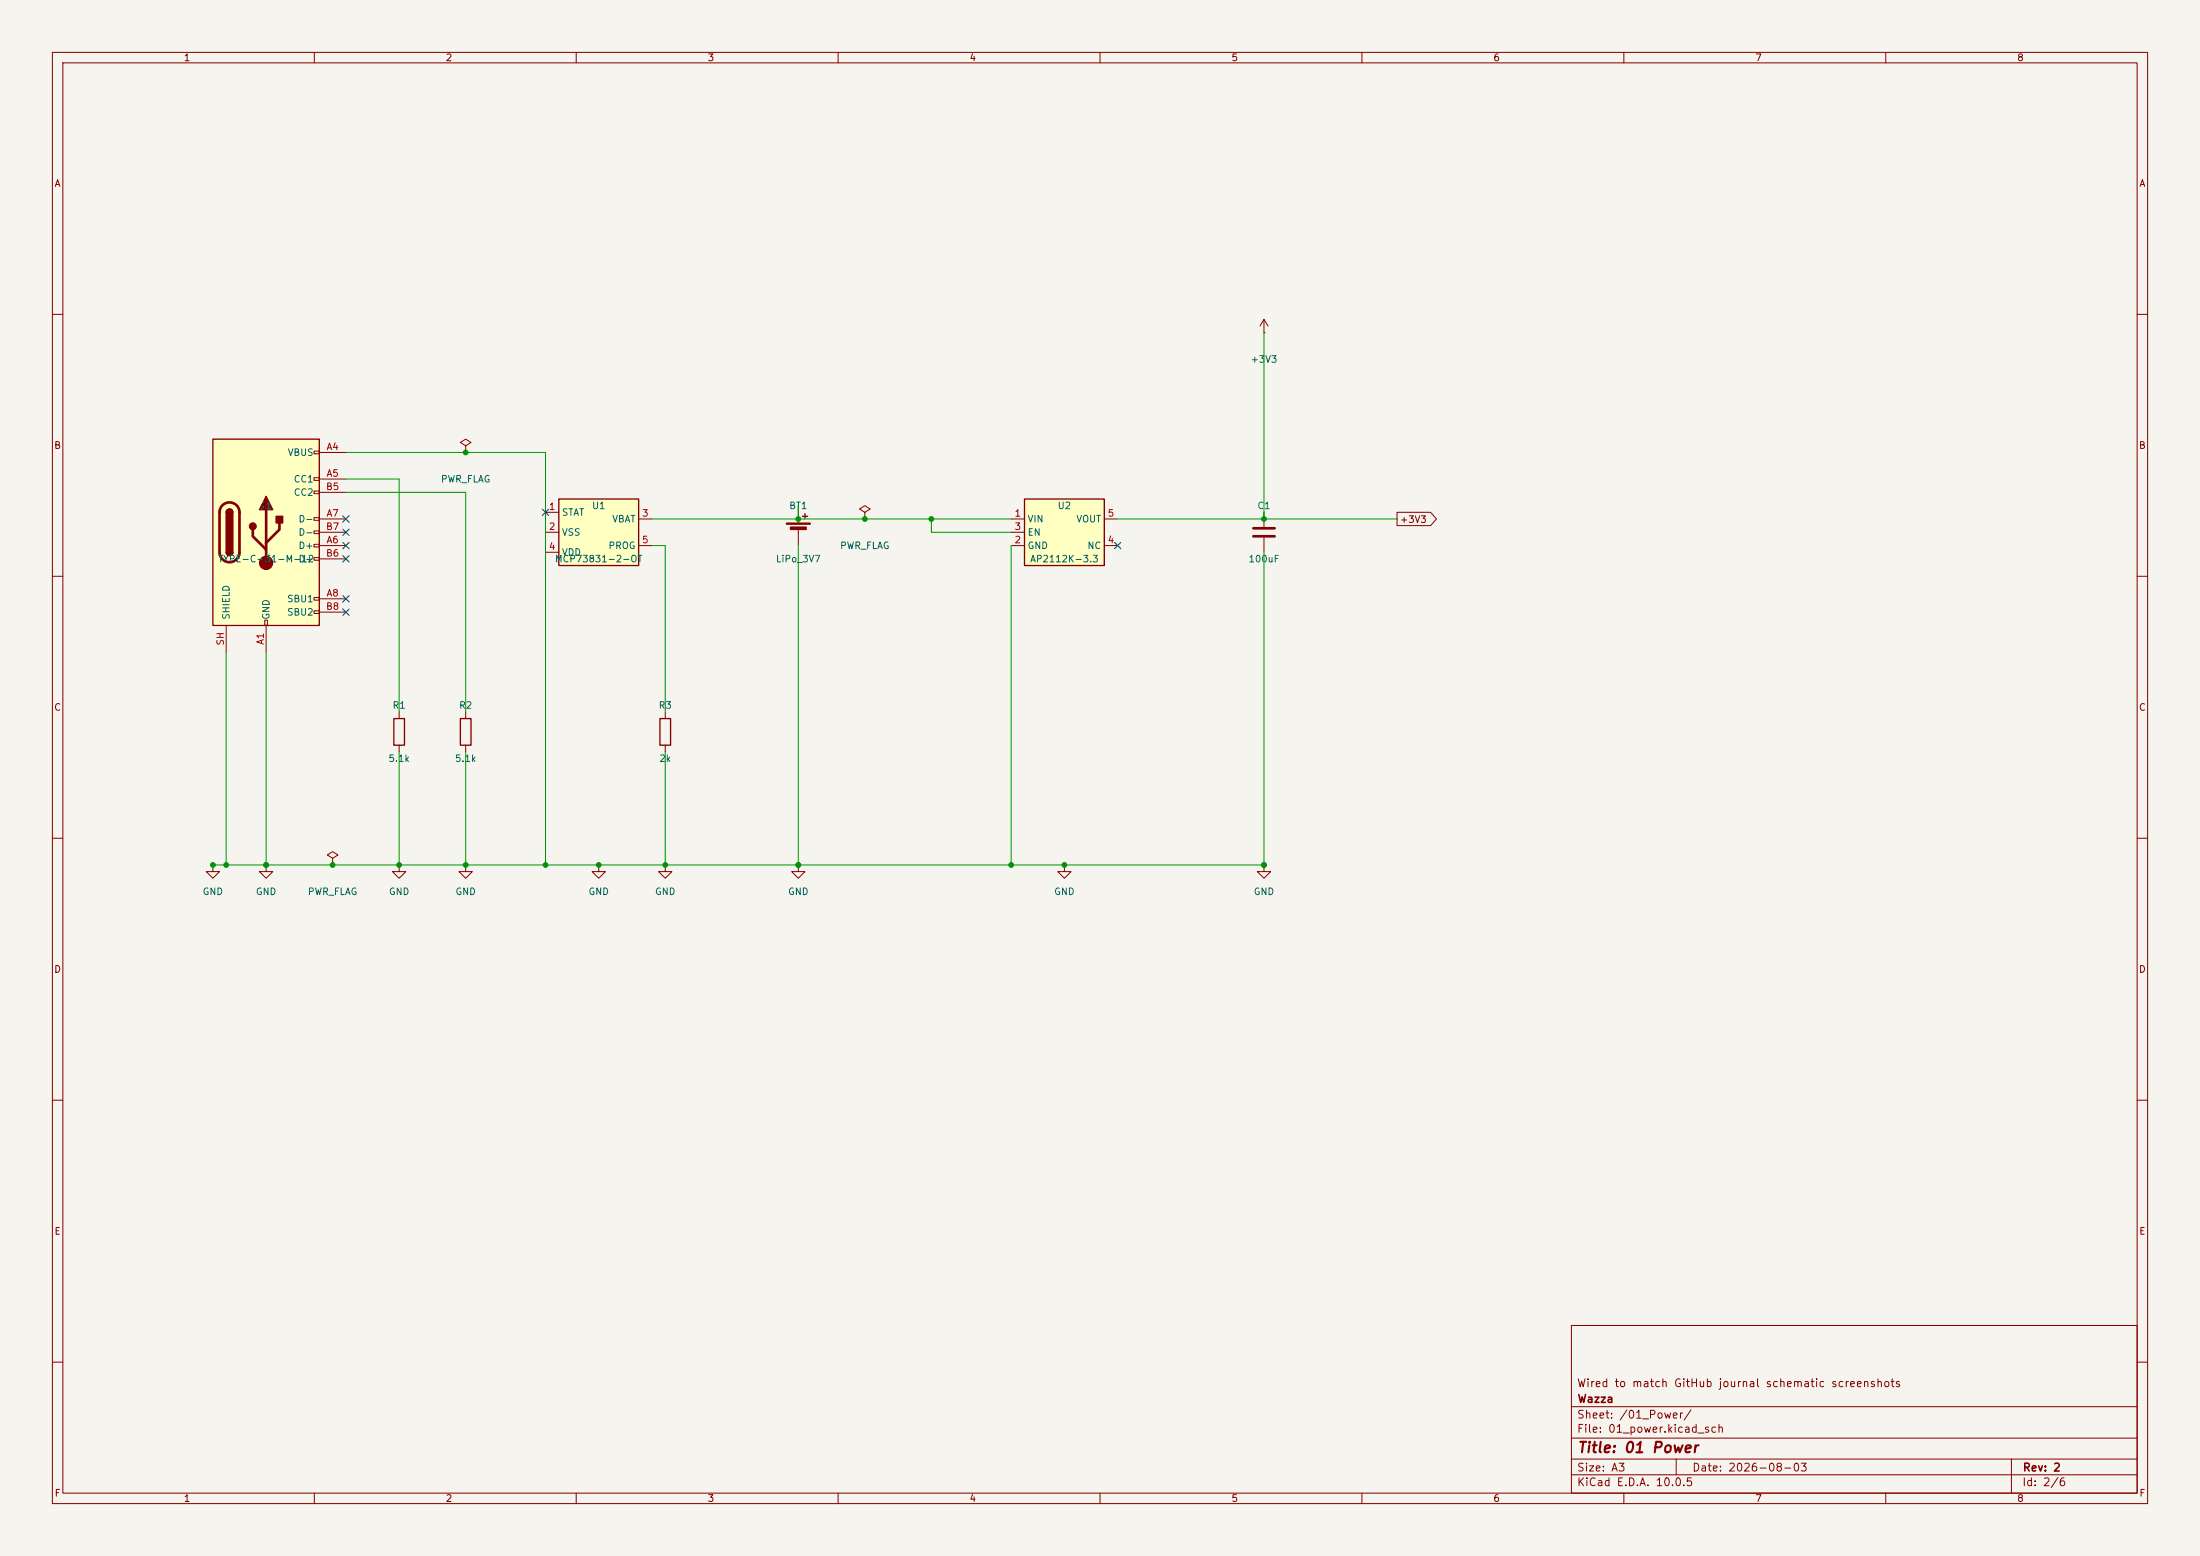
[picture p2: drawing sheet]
(kicad_sch
 (version 20260306)
 (generator "eeschema")
 (generator_version "10.0")
 (paper "A3")
 (title_block
  (title "01 Power")
  (date "2026-08-03")
  (rev "2")
  (company "Wazza")
  (comment 1 "Wired to match GitHub journal schematic screenshots"))
(lib_symbols
(symbol "Connector:USB_C_Receptacle_USB2.0_16P"
  (pin_names
   (offset 1.016))
  (exclude_from_sim no)
  (in_bom yes)
  (on_board yes)
  (in_pos_files yes)
  (duplicate_pin_numbers_are_jumpers no)
  (property "Reference" "J" (at 0 22.225 0) (show_name no) (do_not_autoplace no) (effects (font (size 1.27 1.27))))
  (property "Value" "USB_C_Receptacle_USB2.0_16P" (at 0 19.685 0) (show_name no) (do_not_autoplace no) (effects (font (size 1.27 1.27))))
  (property "Footprint" "" (at 3.81 0 0) (show_name no) (do_not_autoplace no) (hide yes) (effects (font (size 1.27 1.27))))
  (property "Datasheet" "https://www.usb.org/sites/default/files/documents/usb_type-c.zip" (at 3.81 0 0) (show_name no) (do_not_autoplace no) (hide yes) (effects (font (size 1.27 1.27))))
  (property "Description" "USB 2.0-only 16P Type-C Receptacle connector" (at 0 0 0) (show_name no) (do_not_autoplace no) (hide yes) (effects (font (size 1.27 1.27))))
  (symbol "USB_C_Receptacle_USB2.0_16P_0_0"
   (rectangle (start -0.254 -17.78) (end 0.254 -16.764) (stroke (width 0) (type default)) (fill (type none)))
   (rectangle (start 10.16 15.494) (end 9.144 14.986) (stroke (width 0) (type default)) (fill (type none)))
   (rectangle (start 10.16 10.414) (end 9.144 9.906) (stroke (width 0) (type default)) (fill (type none)))
   (rectangle (start 10.16 7.874) (end 9.144 7.366) (stroke (width 0) (type default)) (fill (type none)))
   (rectangle (start 10.16 2.794) (end 9.144 2.286) (stroke (width 0) (type default)) (fill (type none)))
   (rectangle (start 10.16 0.254) (end 9.144 -0.254) (stroke (width 0) (type default)) (fill (type none)))
   (rectangle (start 10.16 -2.286) (end 9.144 -2.794) (stroke (width 0) (type default)) (fill (type none)))
   (rectangle (start 10.16 -4.826) (end 9.144 -5.334) (stroke (width 0) (type default)) (fill (type none)))
   (rectangle (start 10.16 -12.446) (end 9.144 -12.954) (stroke (width 0) (type default)) (fill (type none)))
   (rectangle (start 10.16 -14.986) (end 9.144 -15.494) (stroke (width 0) (type default)) (fill (type none))))
  (symbol "USB_C_Receptacle_USB2.0_16P_0_1"
   (rectangle (start -10.16 17.78) (end 10.16 -17.78) (stroke (width 0.254) (type default)) (fill (type background)))
   (polyline (pts (xy -8.89 -3.81) (xy -8.89 3.81)) (stroke (width 0.508) (type default)) (fill (type none)))
   (rectangle (start -7.62 -3.81) (end -6.35 3.81) (stroke (width 0.254) (type default)) (fill (type outline)))
   (arc (start -7.62 3.81) (mid -6.985 4.4423) (end -6.35 3.81) (stroke (width 0.254) (type default)) (fill (type none)))
   (arc (start -7.62 3.81) (mid -6.985 4.4423) (end -6.35 3.81) (stroke (width 0.254) (type default)) (fill (type outline)))
   (arc (start -8.89 3.81) (mid -6.985 5.7067) (end -5.08 3.81) (stroke (width 0.508) (type default)) (fill (type none)))
   (arc (start -5.08 -3.81) (mid -6.985 -5.7067) (end -8.89 -3.81) (stroke (width 0.508) (type default)) (fill (type none)))
   (arc (start -6.35 -3.81) (mid -6.985 -4.4423) (end -7.62 -3.81) (stroke (width 0.254) (type default)) (fill (type none)))
   (arc (start -6.35 -3.81) (mid -6.985 -4.4423) (end -7.62 -3.81) (stroke (width 0.254) (type default)) (fill (type outline)))
   (polyline (pts (xy -5.08 3.81) (xy -5.08 -3.81)) (stroke (width 0.508) (type default)) (fill (type none)))
   (circle (center -2.54 1.143) (radius 0.635) (stroke (width 0.254) (type default)) (fill (type outline)))
   (polyline (pts (xy -1.27 4.318) (xy 0 6.858) (xy 1.27 4.318) (xy -1.27 4.318)) (stroke (width 0.254) (type default)) (fill (type outline)))
   (polyline (pts (xy 0 -2.032) (xy 2.54 0.508) (xy 2.54 1.778)) (stroke (width 0.508) (type default)) (fill (type none)))
   (polyline (pts (xy 0 -3.302) (xy -2.54 -0.762) (xy -2.54 0.508)) (stroke (width 0.508) (type default)) (fill (type none)))
   (polyline (pts (xy 0 -5.842) (xy 0 4.318)) (stroke (width 0.508) (type default)) (fill (type none)))
   (circle (center 0 -5.842) (radius 1.27) (stroke (width 0) (type default)) (fill (type outline)))
   (rectangle (start 1.905 1.778) (end 3.175 3.048) (stroke (width 0.254) (type default)) (fill (type outline))))
  (symbol "USB_C_Receptacle_USB2.0_16P_1_1"
   (pin passive line (at 0 -22.86 90) (length 5.08) (name "GND" (effects (font (size 1.27 1.27)))) (number "A1" (effects (font (size 1.27 1.27)))))
   (pin passive line (at 15.24 15.24 180) (length 5.08) (name "VBUS" (effects (font (size 1.27 1.27)))) (number "A4" (effects (font (size 1.27 1.27)))))
   (pin bidirectional line (at 15.24 10.16 180) (length 5.08) (name "CC1" (effects (font (size 1.27 1.27)))) (number "A5" (effects (font (size 1.27 1.27)))))
   (pin bidirectional line (at 15.24 -2.54 180) (length 5.08) (name "D+" (effects (font (size 1.27 1.27)))) (number "A6" (effects (font (size 1.27 1.27)))))
   (pin bidirectional line (at 15.24 2.54 180) (length 5.08) (name "D-" (effects (font (size 1.27 1.27)))) (number "A7" (effects (font (size 1.27 1.27)))))
   (pin bidirectional line (at 15.24 -12.7 180) (length 5.08) (name "SBU1" (effects (font (size 1.27 1.27)))) (number "A8" (effects (font (size 1.27 1.27)))))
   (pin passive line (at 15.24 15.24 180) (length 5.08) (hide yes) (name "VBUS" (effects (font (size 1.27 1.27)))) (number "A9" (effects (font (size 1.27 1.27)))))
   (pin passive line (at 0 -22.86 90) (length 5.08) (hide yes) (name "GND" (effects (font (size 1.27 1.27)))) (number "A12" (effects (font (size 1.27 1.27)))))
   (pin passive line (at 0 -22.86 90) (length 5.08) (hide yes) (name "GND" (effects (font (size 1.27 1.27)))) (number "B1" (effects (font (size 1.27 1.27)))))
   (pin passive line (at 15.24 15.24 180) (length 5.08) (hide yes) (name "VBUS" (effects (font (size 1.27 1.27)))) (number "B4" (effects (font (size 1.27 1.27)))))
   (pin bidirectional line (at 15.24 7.62 180) (length 5.08) (name "CC2" (effects (font (size 1.27 1.27)))) (number "B5" (effects (font (size 1.27 1.27)))))
   (pin bidirectional line (at 15.24 -5.08 180) (length 5.08) (name "D+" (effects (font (size 1.27 1.27)))) (number "B6" (effects (font (size 1.27 1.27)))))
   (pin bidirectional line (at 15.24 0 180) (length 5.08) (name "D-" (effects (font (size 1.27 1.27)))) (number "B7" (effects (font (size 1.27 1.27)))))
   (pin bidirectional line (at 15.24 -15.24 180) (length 5.08) (name "SBU2" (effects (font (size 1.27 1.27)))) (number "B8" (effects (font (size 1.27 1.27)))))
   (pin passive line (at 15.24 15.24 180) (length 5.08) (hide yes) (name "VBUS" (effects (font (size 1.27 1.27)))) (number "B9" (effects (font (size 1.27 1.27)))))
   (pin passive line (at 0 -22.86 90) (length 5.08) (hide yes) (name "GND" (effects (font (size 1.27 1.27)))) (number "B12" (effects (font (size 1.27 1.27)))))
   (pin passive line (at -7.62 -22.86 90) (length 5.08) (name "SHIELD" (effects (font (size 1.27 1.27)))) (number "SH" (effects (font (size 1.27 1.27))))))
  (embedded_fonts no))
(symbol "Device:Battery_Cell"
  (pin_numbers (hide yes))
  (pin_names
   (offset 0) (hide yes))
  (exclude_from_sim no)
  (in_bom yes)
  (on_board yes)
  (in_pos_files yes)
  (duplicate_pin_numbers_are_jumpers no)
  (property "Reference" "BT" (at 2.54 2.54 0) (show_name no) (do_not_autoplace no) (effects (font (size 1.27 1.27)) (justify left)))
  (property "Value" "Battery_Cell" (at 2.54 0 0) (show_name no) (do_not_autoplace no) (effects (font (size 1.27 1.27)) (justify left)))
  (property "Footprint" "" (at 0 1.524 90) (show_name no) (do_not_autoplace no) (hide yes) (effects (font (size 1.27 1.27))))
  (property "Datasheet" "" (at 0 1.524 90) (show_name no) (do_not_autoplace no) (hide yes) (effects (font (size 1.27 1.27))))
  (property "Description" "Single-cell battery" (at 0 0 0) (show_name no) (do_not_autoplace no) (hide yes) (effects (font (size 1.27 1.27))))
  (property "Sim.Device" "V" (at 0 0 0) (show_name no) (do_not_autoplace no) (hide yes) (effects (font (size 1.27 1.27))))
  (property "Sim.Type" "DC" (at 0 0 0) (show_name no) (do_not_autoplace no) (hide yes) (effects (font (size 1.27 1.27))))
  (property "Sim.Pins" "1=+ 2=-" (at 0 0 0) (show_name no) (do_not_autoplace no) (hide yes) (effects (font (size 1.27 1.27))))
  (symbol "Battery_Cell_0_1"
   (rectangle (start -2.286 1.778) (end 2.286 1.524) (stroke (width 0) (type default)) (fill (type outline)))
   (rectangle (start -1.524 1.016) (end 1.524 0.508) (stroke (width 0) (type default)) (fill (type outline)))
   (polyline (pts (xy 0 1.778) (xy 0 2.54)) (stroke (width 0) (type default)) (fill (type none)))
   (polyline (pts (xy 0 0.762) (xy 0 0)) (stroke (width 0) (type default)) (fill (type none)))
   (polyline (pts (xy 0.762 3.048) (xy 1.778 3.048)) (stroke (width 0.254) (type default)) (fill (type none)))
   (polyline (pts (xy 1.27 3.556) (xy 1.27 2.54)) (stroke (width 0.254) (type default)) (fill (type none))))
  (symbol "Battery_Cell_1_1"
   (pin passive line (at 0 5.08 270) (length 2.54) (name "+" (effects (font (size 1.27 1.27)))) (number "1" (effects (font (size 1.27 1.27)))))
   (pin passive line (at 0 -2.54 90) (length 2.54) (name "-" (effects (font (size 1.27 1.27)))) (number "2" (effects (font (size 1.27 1.27))))))
  (embedded_fonts no))
(symbol "Device:C"
  (pin_numbers (hide yes))
  (pin_names
   (offset 0.254))
  (exclude_from_sim no)
  (in_bom yes)
  (on_board yes)
  (in_pos_files yes)
  (duplicate_pin_numbers_are_jumpers no)
  (property "Reference" "C" (at 0.635 2.54 0) (show_name no) (do_not_autoplace no) (effects (font (size 1.27 1.27)) (justify left)))
  (property "Value" "C" (at 0.635 -2.54 0) (show_name no) (do_not_autoplace no) (effects (font (size 1.27 1.27)) (justify left)))
  (property "Footprint" "" (at 0.9652 -3.81 0) (show_name no) (do_not_autoplace no) (hide yes) (effects (font (size 1.27 1.27))))
  (property "Datasheet" "" (at 0 0 0) (show_name no) (do_not_autoplace no) (hide yes) (effects (font (size 1.27 1.27))))
  (property "Description" "Unpolarized capacitor" (at 0 0 0) (show_name no) (do_not_autoplace no) (hide yes) (effects (font (size 1.27 1.27))))
  (symbol "C_0_1"
   (polyline (pts (xy -2.032 0.762) (xy 2.032 0.762)) (stroke (width 0.508) (type default)) (fill (type none)))
   (polyline (pts (xy -2.032 -0.762) (xy 2.032 -0.762)) (stroke (width 0.508) (type default)) (fill (type none))))
  (symbol "C_1_1"
   (pin passive line (at 0 3.81 270) (length 2.794) (name "" (effects (font (size 1.27 1.27)))) (number "1" (effects (font (size 1.27 1.27)))))
   (pin passive line (at 0 -3.81 90) (length 2.794) (name "" (effects (font (size 1.27 1.27)))) (number "2" (effects (font (size 1.27 1.27))))))
  (embedded_fonts no))
(symbol "Device:R"
  (pin_numbers (hide yes))
  (pin_names
   (offset 0))
  (exclude_from_sim no)
  (in_bom yes)
  (on_board yes)
  (in_pos_files yes)
  (duplicate_pin_numbers_are_jumpers no)
  (property "Reference" "R" (at 2.032 0 90) (show_name no) (do_not_autoplace no) (effects (font (size 1.27 1.27))))
  (property "Value" "R" (at 0 0 90) (show_name no) (do_not_autoplace no) (effects (font (size 1.27 1.27))))
  (property "Footprint" "" (at -1.778 0 90) (show_name no) (do_not_autoplace no) (hide yes) (effects (font (size 1.27 1.27))))
  (property "Datasheet" "" (at 0 0 0) (show_name no) (do_not_autoplace no) (hide yes) (effects (font (size 1.27 1.27))))
  (property "Description" "Resistor" (at 0 0 0) (show_name no) (do_not_autoplace no) (hide yes) (effects (font (size 1.27 1.27))))
  (symbol "R_0_1"
   (rectangle (start -1.016 -2.54) (end 1.016 2.54) (stroke (width 0.254) (type default)) (fill (type none))))
  (symbol "R_1_1"
   (pin passive line (at 0 3.81 270) (length 1.27) (name "" (effects (font (size 1.27 1.27)))) (number "1" (effects (font (size 1.27 1.27)))))
   (pin passive line (at 0 -3.81 90) (length 1.27) (name "" (effects (font (size 1.27 1.27)))) (number "2" (effects (font (size 1.27 1.27))))))
  (embedded_fonts no))
(symbol "Wazza:AP2112K-3.3"
  (exclude_from_sim no)
  (in_bom yes)
  (on_board yes)
  (in_pos_files yes)
  (duplicate_pin_numbers_are_jumpers no)
  (property "Reference" "U" (at 0 8.89 0) (show_name no) (do_not_autoplace no) (effects (font (size 1.27 1.27))))
  (property "Value" "AP2112K-3.3" (at 0 -8.89 0) (show_name no) (do_not_autoplace no) (effects (font (size 1.27 1.27))))
  (property "Footprint" "Package_TO_SOT_SMD:SOT-23-5" (at 0 0 0) (show_name no) (do_not_autoplace no) (hide yes) (effects (font (size 1.27 1.27))))
  (property "Datasheet" "" (at 0 0 0) (show_name no) (do_not_autoplace no) (hide yes) (effects (font (size 1.27 1.27))))
  (property "Description" "" (at 0 0 0) (show_name no) (do_not_autoplace no) (hide yes) (effects (font (size 1.27 1.27))))
  (symbol "AP2112K-3.3_0_1"
   (rectangle (start -7.62 6.35) (end 7.62 -6.35) (stroke (width 0.254) (type default)) (fill (type background))))
  (symbol "AP2112K-3.3_1_1"
   (pin power_in line (at -10.16 2.54 0) (length 2.54) (name "VIN" (effects (font (size 1.27 1.27)))) (number "1" (effects (font (size 1.27 1.27)))))
   (pin power_in line (at -10.16 -2.54 0) (length 2.54) (name "GND" (effects (font (size 1.27 1.27)))) (number "2" (effects (font (size 1.27 1.27)))))
   (pin input line (at -10.16 0 0) (length 2.54) (name "EN" (effects (font (size 1.27 1.27)))) (number "3" (effects (font (size 1.27 1.27)))))
   (pin passive line (at 10.16 -2.54 180) (length 2.54) (name "NC" (effects (font (size 1.27 1.27)))) (number "4" (effects (font (size 1.27 1.27)))))
   (pin power_out line (at 10.16 2.54 180) (length 2.54) (name "VOUT" (effects (font (size 1.27 1.27)))) (number "5" (effects (font (size 1.27 1.27))))))
  (embedded_fonts no))
(symbol "Wazza:MCP73831"
  (exclude_from_sim no)
  (in_bom yes)
  (on_board yes)
  (in_pos_files yes)
  (duplicate_pin_numbers_are_jumpers no)
  (property "Reference" "U" (at 0 8.89 0) (show_name no) (do_not_autoplace no) (effects (font (size 1.27 1.27))))
  (property "Value" "MCP73831-2-OT" (at 0 -8.89 0) (show_name no) (do_not_autoplace no) (effects (font (size 1.27 1.27))))
  (property "Footprint" "Package_TO_SOT_SMD:SOT-23-5" (at 0 0 0) (show_name no) (do_not_autoplace no) (hide yes) (effects (font (size 1.27 1.27))))
  (property "Datasheet" "" (at 0 0 0) (show_name no) (do_not_autoplace no) (hide yes) (effects (font (size 1.27 1.27))))
  (property "Description" "" (at 0 0 0) (show_name no) (do_not_autoplace no) (hide yes) (effects (font (size 1.27 1.27))))
  (symbol "MCP73831_0_1"
   (rectangle (start -7.62 6.35) (end 7.62 -6.35) (stroke (width 0.254) (type default)) (fill (type background))))
  (symbol "MCP73831_1_1"
   (pin open_collector line (at -10.16 3.81 0) (length 2.54) (name "STAT" (effects (font (size 1.27 1.27)))) (number "1" (effects (font (size 1.27 1.27)))))
   (pin power_in line (at -10.16 0 0) (length 2.54) (name "VSS" (effects (font (size 1.27 1.27)))) (number "2" (effects (font (size 1.27 1.27)))))
   (pin passive line (at 10.16 2.54 180) (length 2.54) (name "VBAT" (effects (font (size 1.27 1.27)))) (number "3" (effects (font (size 1.27 1.27)))))
   (pin power_in line (at -10.16 -3.81 0) (length 2.54) (name "VDD" (effects (font (size 1.27 1.27)))) (number "4" (effects (font (size 1.27 1.27)))))
   (pin passive line (at 10.16 -2.54 180) (length 2.54) (name "PROG" (effects (font (size 1.27 1.27)))) (number "5" (effects (font (size 1.27 1.27))))))
  (embedded_fonts no))
(symbol "power:+3V3"
  (power global)
  (pin_numbers (hide yes))
  (pin_names
   (offset 0) (hide yes))
  (exclude_from_sim no)
  (in_bom yes)
  (on_board yes)
  (in_pos_files yes)
  (duplicate_pin_numbers_are_jumpers no)
  (property "Reference" "#PWR" (at 0 -3.81 0) (show_name no) (do_not_autoplace no) (hide yes) (effects (font (size 1.27 1.27))))
  (property "Value" "+3V3" (at 0 3.556 0) (show_name no) (do_not_autoplace no) (effects (font (size 1.27 1.27))))
  (property "Footprint" "" (at 0 0 0) (show_name no) (do_not_autoplace no) (hide yes) (effects (font (size 1.27 1.27))))
  (property "Datasheet" "" (at 0 0 0) (show_name no) (do_not_autoplace no) (hide yes) (effects (font (size 1.27 1.27))))
  (property "Description" "Power symbol creates a global label with name \"+3V3\"" (at 0 0 0) (show_name no) (do_not_autoplace no) (hide yes) (effects (font (size 1.27 1.27))))
  (symbol "+3V3_0_1"
   (polyline (pts (xy -0.762 1.27) (xy 0 2.54)) (stroke (width 0) (type default)) (fill (type none)))
   (polyline (pts (xy 0 2.54) (xy 0.762 1.27)) (stroke (width 0) (type default)) (fill (type none)))
   (polyline (pts (xy 0 0) (xy 0 2.54)) (stroke (width 0) (type default)) (fill (type none))))
  (symbol "+3V3_1_1"
   (pin power_in line (at 0 0 90) (length 0) (name "" (effects (font (size 1.27 1.27)))) (number "1" (effects (font (size 1.27 1.27))))))
  (embedded_fonts no))
(symbol "power:GND"
  (power global)
  (pin_numbers (hide yes))
  (pin_names
   (offset 0) (hide yes))
  (exclude_from_sim no)
  (in_bom yes)
  (on_board yes)
  (in_pos_files yes)
  (duplicate_pin_numbers_are_jumpers no)
  (property "Reference" "#PWR" (at 0 -6.35 0) (show_name no) (do_not_autoplace no) (hide yes) (effects (font (size 1.27 1.27))))
  (property "Value" "GND" (at 0 -3.81 0) (show_name no) (do_not_autoplace no) (effects (font (size 1.27 1.27))))
  (property "Footprint" "" (at 0 0 0) (show_name no) (do_not_autoplace no) (hide yes) (effects (font (size 1.27 1.27))))
  (property "Datasheet" "" (at 0 0 0) (show_name no) (do_not_autoplace no) (hide yes) (effects (font (size 1.27 1.27))))
  (property "Description" "Power symbol creates a global label with name \"GND\" , ground" (at 0 0 0) (show_name no) (do_not_autoplace no) (hide yes) (effects (font (size 1.27 1.27))))
  (symbol "GND_0_1"
   (polyline (pts (xy 0 0) (xy 0 -1.27) (xy 1.27 -1.27) (xy 0 -2.54) (xy -1.27 -1.27) (xy 0 -1.27)) (stroke (width 0) (type default)) (fill (type none))))
  (symbol "GND_1_1"
   (pin power_in line (at 0 0 270) (length 0) (name "" (effects (font (size 1.27 1.27)))) (number "1" (effects (font (size 1.27 1.27))))))
  (embedded_fonts no))
(symbol "power:PWR_FLAG"
  (power global)
  (pin_numbers (hide yes))
  (pin_names
   (offset 0) (hide yes))
  (exclude_from_sim no)
  (in_bom yes)
  (on_board yes)
  (in_pos_files yes)
  (duplicate_pin_numbers_are_jumpers no)
  (property "Reference" "#FLG" (at 0 1.905 0) (show_name no) (do_not_autoplace no) (hide yes) (effects (font (size 1.27 1.27))))
  (property "Value" "PWR_FLAG" (at 0 3.81 0) (show_name no) (do_not_autoplace no) (effects (font (size 1.27 1.27))))
  (property "Footprint" "" (at 0 0 0) (show_name no) (do_not_autoplace no) (hide yes) (effects (font (size 1.27 1.27))))
  (property "Datasheet" "" (at 0 0 0) (show_name no) (do_not_autoplace no) (hide yes) (effects (font (size 1.27 1.27))))
  (property "Description" "Special symbol for telling ERC where power comes from" (at 0 0 0) (show_name no) (do_not_autoplace no) (hide yes) (effects (font (size 1.27 1.27))))
  (symbol "PWR_FLAG_0_0"
   (pin power_out line (at 0 0 90) (length 0) (name "" (effects (font (size 1.27 1.27)))) (number "1" (effects (font (size 1.27 1.27))))))
  (symbol "PWR_FLAG_0_1"
   (polyline (pts (xy 0 0) (xy 0 1.27) (xy -1.016 1.905) (xy 0 2.54) (xy 1.016 1.905) (xy 0 1.27)) (stroke (width 0) (type default)) (fill (type none))))
  (embedded_fonts no)))
 (wire
  (pts (xy 66.04 86.36) (xy 88.9 86.36))
  (stroke (width 0) (type default)))
 (wire
  (pts (xy 88.9 86.36) (xy 104.14 86.36))
  (stroke (width 0) (type default)))
 (wire
  (pts (xy 104.14 86.36) (xy 104.14 105.41))
  (stroke (width 0) (type default)))
 (junction
  (at 88.9 86.36)
  (diameter 0)
  (color 0 0 0 0))
 (wire
  (pts (xy 66.04 91.44) (xy 76.2 91.44))
  (stroke (width 0) (type default)))
 (wire
  (pts (xy 76.2 91.44) (xy 76.2 135.89))
  (stroke (width 0) (type default)))
 (wire
  (pts (xy 66.04 93.98) (xy 88.9 93.98))
  (stroke (width 0) (type default)))
 (wire
  (pts (xy 88.9 93.98) (xy 88.9 135.89))
  (stroke (width 0) (type default)))
 (wire
  (pts (xy 76.2 143.51) (xy 76.2 165.1))
  (stroke (width 0) (type default)))
 (wire
  (pts (xy 88.9 143.51) (xy 88.9 165.1))
  (stroke (width 0) (type default)))
 (wire
  (pts (xy 124.46 104.14) (xy 127 104.14))
  (stroke (width 0) (type default)))
 (wire
  (pts (xy 127 104.14) (xy 127 135.89))
  (stroke (width 0) (type default)))
 (wire
  (pts (xy 127 143.51) (xy 127 165.1))
  (stroke (width 0) (type default)))
 (wire
  (pts (xy 124.46 99.06) (xy 152.4 99.06))
  (stroke (width 0) (type default)))
 (wire
  (pts (xy 152.4 99.06) (xy 152.4 96.52))
  (stroke (width 0) (type default)))
 (junction
  (at 152.4 99.06)
  (diameter 0)
  (color 0 0 0 0))
 (wire
  (pts (xy 152.4 99.06) (xy 165.1 99.06))
  (stroke (width 0) (type default)))
 (junction
  (at 165.1 99.06)
  (diameter 0)
  (color 0 0 0 0))
 (wire
  (pts (xy 165.1 99.06) (xy 177.8 99.06))
  (stroke (width 0) (type default)))
 (wire
  (pts (xy 177.8 99.06) (xy 193.04 99.06))
  (stroke (width 0) (type default)))
 (junction
  (at 177.8 99.06)
  (diameter 0)
  (color 0 0 0 0))
 (wire
  (pts (xy 177.8 99.06) (xy 177.8 101.6))
  (stroke (width 0) (type default)))
 (wire
  (pts (xy 177.8 101.6) (xy 193.04 101.6))
  (stroke (width 0) (type default)))
 (wire
  (pts (xy 213.36 99.06) (xy 241.3 99.06))
  (stroke (width 0) (type default)))
 (wire
  (pts (xy 241.3 99.06) (xy 241.3 97.79))
  (stroke (width 0) (type default)))
 (junction
  (at 241.3 99.06)
  (diameter 0)
  (color 0 0 0 0))
 (wire
  (pts (xy 241.3 99.06) (xy 241.3 63.5))
  (stroke (width 0) (type default)))
 (global_label "+3V3"
  (shape output)
  (at 266.7 99.06 0)
  (fields_autoplaced yes)
  (effects (font (size 1.27 1.27)) (justify left))
  (property "Intersheetrefs" "${INTERSHEET_REFS}" (at 266.7 99.06 0) (hide yes) (show_name no) (do_not_autoplace no) (effects (font (size 1.27 1.27)))))
 (wire
  (pts (xy 241.3 99.06) (xy 266.7 99.06))
  (stroke (width 0) (type default)))
 (wire
  (pts (xy 40.64 165.1) (xy 241.3 165.1))
  (stroke (width 0) (type default)))
 (junction
  (at 40.64 165.1)
  (diameter 0)
  (color 0 0 0 0))
 (junction
  (at 50.8 165.1)
  (diameter 0)
  (color 0 0 0 0))
 (junction
  (at 63.5 165.1)
  (diameter 0)
  (color 0 0 0 0))
 (junction
  (at 76.2 165.1)
  (diameter 0)
  (color 0 0 0 0))
 (junction
  (at 88.9 165.1)
  (diameter 0)
  (color 0 0 0 0))
 (junction
  (at 114.3 165.1)
  (diameter 0)
  (color 0 0 0 0))
 (junction
  (at 127 165.1)
  (diameter 0)
  (color 0 0 0 0))
 (junction
  (at 152.4 165.1)
  (diameter 0)
  (color 0 0 0 0))
 (junction
  (at 203.2 165.1)
  (diameter 0)
  (color 0 0 0 0))
 (junction
  (at 241.3 165.1)
  (diameter 0)
  (color 0 0 0 0))
 (wire
  (pts (xy 50.8 124.46) (xy 50.8 165.1))
  (stroke (width 0) (type default)))
 (junction
  (at 50.8 165.1)
  (diameter 0)
  (color 0 0 0 0))
 (wire
  (pts (xy 43.18 124.46) (xy 43.18 165.1))
  (stroke (width 0) (type default)))
 (junction
  (at 43.18 165.1)
  (diameter 0)
  (color 0 0 0 0))
 (wire
  (pts (xy 104.14 101.6) (xy 104.14 165.1))
  (stroke (width 0) (type default)))
 (junction
  (at 104.14 165.1)
  (diameter 0)
  (color 0 0 0 0))
 (wire
  (pts (xy 152.4 104.14) (xy 152.4 165.1))
  (stroke (width 0) (type default)))
 (junction
  (at 152.4 165.1)
  (diameter 0)
  (color 0 0 0 0))
 (wire
  (pts (xy 193.04 104.14) (xy 193.04 165.1))
  (stroke (width 0) (type default)))
 (junction
  (at 193.04 165.1)
  (diameter 0)
  (color 0 0 0 0))
 (wire
  (pts (xy 241.3 105.41) (xy 241.3 165.1))
  (stroke (width 0) (type default)))
 (junction
  (at 241.3 165.1)
  (diameter 0)
  (color 0 0 0 0))
 (no_connect
  (at 66.04 104.14))
 (no_connect
  (at 66.04 99.06))
 (no_connect
  (at 66.04 114.3))
 (no_connect
  (at 66.04 106.68))
 (no_connect
  (at 66.04 101.6))
 (no_connect
  (at 66.04 116.84))
 (no_connect
  (at 104.14 97.79))
 (no_connect
  (at 213.36 104.14))
 (symbol
  (lib_id "Connector:USB_C_Receptacle_USB2.0_16P")
  (at 50.8 101.6 0)
  (unit 1)
  (body_style 1)
  (exclude_from_sim no)
  (in_bom yes)
  (on_board yes)
  (in_pos_files yes)
  (dnp no)
  (property "Reference" "J1" (at 50.8 96.52 0) (show_name no) (do_not_autoplace no) (effects (font (size 1.27 1.27))))
  (property "Value" "TYPE-C-31-M-12" (at 50.8 106.68 0) (show_name no) (do_not_autoplace no) (effects (font (size 1.27 1.27))))
  (property "Footprint" "" (at 50.8 101.6 0) (hide yes) (show_name no) (do_not_autoplace no) (effects (font (size 1.27 1.27))))
  (property "Datasheet" "~" (at 50.8 101.6 0) (hide yes) (show_name no) (do_not_autoplace no) (effects (font (size 1.27 1.27))))
  (property "Description" "" (at 50.8 101.6 0) (hide yes) (show_name no) (do_not_autoplace no) (effects (font (size 1.27 1.27))))

  (pin "A1")
  (pin "A4")
  (pin "A5")
  (pin "A6")
  (pin "A7")
  (pin "A8")
  (pin "A9")
  (pin "A12")
  (pin "B1")
  (pin "B4")
  (pin "B5")
  (pin "B6")
  (pin "B7")
  (pin "B8")
  (pin "B9")
  (pin "B12")
  (pin "SH"))
 (symbol
  (lib_id "Wazza:MCP73831")
  (at 114.3 101.6 0)
  (unit 1)
  (body_style 1)
  (exclude_from_sim no)
  (in_bom yes)
  (on_board yes)
  (in_pos_files yes)
  (dnp no)
  (property "Reference" "U1" (at 114.3 96.52 0) (show_name no) (do_not_autoplace no) (effects (font (size 1.27 1.27))))
  (property "Value" "MCP73831-2-OT" (at 114.3 106.68 0) (show_name no) (do_not_autoplace no) (effects (font (size 1.27 1.27))))
  (property "Footprint" "" (at 114.3 101.6 0) (hide yes) (show_name no) (do_not_autoplace no) (effects (font (size 1.27 1.27))))
  (property "Datasheet" "~" (at 114.3 101.6 0) (hide yes) (show_name no) (do_not_autoplace no) (effects (font (size 1.27 1.27))))
  (property "Description" "" (at 114.3 101.6 0) (hide yes) (show_name no) (do_not_autoplace no) (effects (font (size 1.27 1.27))))

  (pin "1")
  (pin "2")
  (pin "3")
  (pin "4")
  (pin "5"))
 (symbol
  (lib_id "Device:Battery_Cell")
  (at 152.4 101.6 0)
  (unit 1)
  (body_style 1)
  (exclude_from_sim no)
  (in_bom yes)
  (on_board yes)
  (in_pos_files yes)
  (dnp no)
  (property "Reference" "BT1" (at 152.4 96.52 0) (show_name no) (do_not_autoplace no) (effects (font (size 1.27 1.27))))
  (property "Value" "LiPo_3V7" (at 152.4 106.68 0) (show_name no) (do_not_autoplace no) (effects (font (size 1.27 1.27))))
  (property "Footprint" "" (at 152.4 101.6 0) (hide yes) (show_name no) (do_not_autoplace no) (effects (font (size 1.27 1.27))))
  (property "Datasheet" "~" (at 152.4 101.6 0) (hide yes) (show_name no) (do_not_autoplace no) (effects (font (size 1.27 1.27))))
  (property "Description" "" (at 152.4 101.6 0) (hide yes) (show_name no) (do_not_autoplace no) (effects (font (size 1.27 1.27))))

  (pin "1")
  (pin "2"))
 (symbol
  (lib_id "Wazza:AP2112K-3.3")
  (at 203.2 101.6 0)
  (unit 1)
  (body_style 1)
  (exclude_from_sim no)
  (in_bom yes)
  (on_board yes)
  (in_pos_files yes)
  (dnp no)
  (property "Reference" "U2" (at 203.2 96.52 0) (show_name no) (do_not_autoplace no) (effects (font (size 1.27 1.27))))
  (property "Value" "AP2112K-3.3" (at 203.2 106.68 0) (show_name no) (do_not_autoplace no) (effects (font (size 1.27 1.27))))
  (property "Footprint" "" (at 203.2 101.6 0) (hide yes) (show_name no) (do_not_autoplace no) (effects (font (size 1.27 1.27))))
  (property "Datasheet" "~" (at 203.2 101.6 0) (hide yes) (show_name no) (do_not_autoplace no) (effects (font (size 1.27 1.27))))
  (property "Description" "" (at 203.2 101.6 0) (hide yes) (show_name no) (do_not_autoplace no) (effects (font (size 1.27 1.27))))

  (pin "1")
  (pin "2")
  (pin "3")
  (pin "4")
  (pin "5"))
 (symbol
  (lib_id "Device:R")
  (at 76.2 139.7 0)
  (unit 1)
  (body_style 1)
  (exclude_from_sim no)
  (in_bom yes)
  (on_board yes)
  (in_pos_files yes)
  (dnp no)
  (property "Reference" "R1" (at 76.2 134.62 0) (show_name no) (do_not_autoplace no) (effects (font (size 1.27 1.27))))
  (property "Value" "5.1k" (at 76.2 144.78 0) (show_name no) (do_not_autoplace no) (effects (font (size 1.27 1.27))))
  (property "Footprint" "" (at 76.2 139.7 0) (hide yes) (show_name no) (do_not_autoplace no) (effects (font (size 1.27 1.27))))
  (property "Datasheet" "~" (at 76.2 139.7 0) (hide yes) (show_name no) (do_not_autoplace no) (effects (font (size 1.27 1.27))))
  (property "Description" "" (at 76.2 139.7 0) (hide yes) (show_name no) (do_not_autoplace no) (effects (font (size 1.27 1.27))))

  (pin "1")
  (pin "2"))
 (symbol
  (lib_id "Device:R")
  (at 88.9 139.7 0)
  (unit 1)
  (body_style 1)
  (exclude_from_sim no)
  (in_bom yes)
  (on_board yes)
  (in_pos_files yes)
  (dnp no)
  (property "Reference" "R2" (at 88.9 134.62 0) (show_name no) (do_not_autoplace no) (effects (font (size 1.27 1.27))))
  (property "Value" "5.1k" (at 88.9 144.78 0) (show_name no) (do_not_autoplace no) (effects (font (size 1.27 1.27))))
  (property "Footprint" "" (at 88.9 139.7 0) (hide yes) (show_name no) (do_not_autoplace no) (effects (font (size 1.27 1.27))))
  (property "Datasheet" "~" (at 88.9 139.7 0) (hide yes) (show_name no) (do_not_autoplace no) (effects (font (size 1.27 1.27))))
  (property "Description" "" (at 88.9 139.7 0) (hide yes) (show_name no) (do_not_autoplace no) (effects (font (size 1.27 1.27))))

  (pin "1")
  (pin "2"))
 (symbol
  (lib_id "Device:R")
  (at 127 139.7 0)
  (unit 1)
  (body_style 1)
  (exclude_from_sim no)
  (in_bom yes)
  (on_board yes)
  (in_pos_files yes)
  (dnp no)
  (property "Reference" "R3" (at 127 134.62 0) (show_name no) (do_not_autoplace no) (effects (font (size 1.27 1.27))))
  (property "Value" "2k" (at 127 144.78 0) (show_name no) (do_not_autoplace no) (effects (font (size 1.27 1.27))))
  (property "Footprint" "" (at 127 139.7 0) (hide yes) (show_name no) (do_not_autoplace no) (effects (font (size 1.27 1.27))))
  (property "Datasheet" "~" (at 127 139.7 0) (hide yes) (show_name no) (do_not_autoplace no) (effects (font (size 1.27 1.27))))
  (property "Description" "" (at 127 139.7 0) (hide yes) (show_name no) (do_not_autoplace no) (effects (font (size 1.27 1.27))))

  (pin "1")
  (pin "2"))
 (symbol
  (lib_id "Device:C")
  (at 241.3 101.6 0)
  (unit 1)
  (body_style 1)
  (exclude_from_sim no)
  (in_bom yes)
  (on_board yes)
  (in_pos_files yes)
  (dnp no)
  (property "Reference" "C1" (at 241.3 96.52 0) (show_name no) (do_not_autoplace no) (effects (font (size 1.27 1.27))))
  (property "Value" "100uF" (at 241.3 106.68 0) (show_name no) (do_not_autoplace no) (effects (font (size 1.27 1.27))))
  (property "Footprint" "" (at 241.3 101.6 0) (hide yes) (show_name no) (do_not_autoplace no) (effects (font (size 1.27 1.27))))
  (property "Datasheet" "~" (at 241.3 101.6 0) (hide yes) (show_name no) (do_not_autoplace no) (effects (font (size 1.27 1.27))))
  (property "Description" "" (at 241.3 101.6 0) (hide yes) (show_name no) (do_not_autoplace no) (effects (font (size 1.27 1.27))))

  (pin "1")
  (pin "2"))
 (symbol
  (lib_id "power:GND")
  (at 40.64 165.1 0)
  (unit 1)
  (body_style 1)
  (exclude_from_sim no)
  (in_bom no)
  (on_board no)
  (in_pos_files no)
  (dnp no)
  (property "Reference" "#PWR01" (at 40.64 160.02 0) (hide yes) (show_name no) (do_not_autoplace no) (effects (font (size 1.27 1.27))))
  (property "Value" "GND" (at 40.64 170.18 0) (show_name no) (do_not_autoplace no) (effects (font (size 1.27 1.27))))
  (property "Footprint" "" (at 40.64 165.1 0) (hide yes) (show_name no) (do_not_autoplace no) (effects (font (size 1.27 1.27))))
  (property "Datasheet" "~" (at 40.64 165.1 0) (hide yes) (show_name no) (do_not_autoplace no) (effects (font (size 1.27 1.27))))
  (property "Description" "" (at 40.64 165.1 0) (hide yes) (show_name no) (do_not_autoplace no) (effects (font (size 1.27 1.27))))

  (pin "1"))
 (symbol
  (lib_id "power:GND")
  (at 50.8 165.1 0)
  (unit 1)
  (body_style 1)
  (exclude_from_sim no)
  (in_bom no)
  (on_board no)
  (in_pos_files no)
  (dnp no)
  (property "Reference" "#PWR02" (at 50.8 160.02 0) (hide yes) (show_name no) (do_not_autoplace no) (effects (font (size 1.27 1.27))))
  (property "Value" "GND" (at 50.8 170.18 0) (show_name no) (do_not_autoplace no) (effects (font (size 1.27 1.27))))
  (property "Footprint" "" (at 50.8 165.1 0) (hide yes) (show_name no) (do_not_autoplace no) (effects (font (size 1.27 1.27))))
  (property "Datasheet" "~" (at 50.8 165.1 0) (hide yes) (show_name no) (do_not_autoplace no) (effects (font (size 1.27 1.27))))
  (property "Description" "" (at 50.8 165.1 0) (hide yes) (show_name no) (do_not_autoplace no) (effects (font (size 1.27 1.27))))

  (pin "1"))
 (symbol
  (lib_id "power:GND")
  (at 76.2 165.1 0)
  (unit 1)
  (body_style 1)
  (exclude_from_sim no)
  (in_bom no)
  (on_board no)
  (in_pos_files no)
  (dnp no)
  (property "Reference" "#PWR03" (at 76.2 160.02 0) (hide yes) (show_name no) (do_not_autoplace no) (effects (font (size 1.27 1.27))))
  (property "Value" "GND" (at 76.2 170.18 0) (show_name no) (do_not_autoplace no) (effects (font (size 1.27 1.27))))
  (property "Footprint" "" (at 76.2 165.1 0) (hide yes) (show_name no) (do_not_autoplace no) (effects (font (size 1.27 1.27))))
  (property "Datasheet" "~" (at 76.2 165.1 0) (hide yes) (show_name no) (do_not_autoplace no) (effects (font (size 1.27 1.27))))
  (property "Description" "" (at 76.2 165.1 0) (hide yes) (show_name no) (do_not_autoplace no) (effects (font (size 1.27 1.27))))

  (pin "1"))
 (symbol
  (lib_id "power:GND")
  (at 88.9 165.1 0)
  (unit 1)
  (body_style 1)
  (exclude_from_sim no)
  (in_bom no)
  (on_board no)
  (in_pos_files no)
  (dnp no)
  (property "Reference" "#PWR04" (at 88.9 160.02 0) (hide yes) (show_name no) (do_not_autoplace no) (effects (font (size 1.27 1.27))))
  (property "Value" "GND" (at 88.9 170.18 0) (show_name no) (do_not_autoplace no) (effects (font (size 1.27 1.27))))
  (property "Footprint" "" (at 88.9 165.1 0) (hide yes) (show_name no) (do_not_autoplace no) (effects (font (size 1.27 1.27))))
  (property "Datasheet" "~" (at 88.9 165.1 0) (hide yes) (show_name no) (do_not_autoplace no) (effects (font (size 1.27 1.27))))
  (property "Description" "" (at 88.9 165.1 0) (hide yes) (show_name no) (do_not_autoplace no) (effects (font (size 1.27 1.27))))

  (pin "1"))
 (symbol
  (lib_id "power:GND")
  (at 114.3 165.1 0)
  (unit 1)
  (body_style 1)
  (exclude_from_sim no)
  (in_bom no)
  (on_board no)
  (in_pos_files no)
  (dnp no)
  (property "Reference" "#PWR05" (at 114.3 160.02 0) (hide yes) (show_name no) (do_not_autoplace no) (effects (font (size 1.27 1.27))))
  (property "Value" "GND" (at 114.3 170.18 0) (show_name no) (do_not_autoplace no) (effects (font (size 1.27 1.27))))
  (property "Footprint" "" (at 114.3 165.1 0) (hide yes) (show_name no) (do_not_autoplace no) (effects (font (size 1.27 1.27))))
  (property "Datasheet" "~" (at 114.3 165.1 0) (hide yes) (show_name no) (do_not_autoplace no) (effects (font (size 1.27 1.27))))
  (property "Description" "" (at 114.3 165.1 0) (hide yes) (show_name no) (do_not_autoplace no) (effects (font (size 1.27 1.27))))

  (pin "1"))
 (symbol
  (lib_id "power:GND")
  (at 127 165.1 0)
  (unit 1)
  (body_style 1)
  (exclude_from_sim no)
  (in_bom no)
  (on_board no)
  (in_pos_files no)
  (dnp no)
  (property "Reference" "#PWR06" (at 127 160.02 0) (hide yes) (show_name no) (do_not_autoplace no) (effects (font (size 1.27 1.27))))
  (property "Value" "GND" (at 127 170.18 0) (show_name no) (do_not_autoplace no) (effects (font (size 1.27 1.27))))
  (property "Footprint" "" (at 127 165.1 0) (hide yes) (show_name no) (do_not_autoplace no) (effects (font (size 1.27 1.27))))
  (property "Datasheet" "~" (at 127 165.1 0) (hide yes) (show_name no) (do_not_autoplace no) (effects (font (size 1.27 1.27))))
  (property "Description" "" (at 127 165.1 0) (hide yes) (show_name no) (do_not_autoplace no) (effects (font (size 1.27 1.27))))

  (pin "1"))
 (symbol
  (lib_id "power:GND")
  (at 152.4 165.1 0)
  (unit 1)
  (body_style 1)
  (exclude_from_sim no)
  (in_bom no)
  (on_board no)
  (in_pos_files no)
  (dnp no)
  (property "Reference" "#PWR07" (at 152.4 160.02 0) (hide yes) (show_name no) (do_not_autoplace no) (effects (font (size 1.27 1.27))))
  (property "Value" "GND" (at 152.4 170.18 0) (show_name no) (do_not_autoplace no) (effects (font (size 1.27 1.27))))
  (property "Footprint" "" (at 152.4 165.1 0) (hide yes) (show_name no) (do_not_autoplace no) (effects (font (size 1.27 1.27))))
  (property "Datasheet" "~" (at 152.4 165.1 0) (hide yes) (show_name no) (do_not_autoplace no) (effects (font (size 1.27 1.27))))
  (property "Description" "" (at 152.4 165.1 0) (hide yes) (show_name no) (do_not_autoplace no) (effects (font (size 1.27 1.27))))

  (pin "1"))
 (symbol
  (lib_id "power:GND")
  (at 203.2 165.1 0)
  (unit 1)
  (body_style 1)
  (exclude_from_sim no)
  (in_bom no)
  (on_board no)
  (in_pos_files no)
  (dnp no)
  (property "Reference" "#PWR08" (at 203.2 160.02 0) (hide yes) (show_name no) (do_not_autoplace no) (effects (font (size 1.27 1.27))))
  (property "Value" "GND" (at 203.2 170.18 0) (show_name no) (do_not_autoplace no) (effects (font (size 1.27 1.27))))
  (property "Footprint" "" (at 203.2 165.1 0) (hide yes) (show_name no) (do_not_autoplace no) (effects (font (size 1.27 1.27))))
  (property "Datasheet" "~" (at 203.2 165.1 0) (hide yes) (show_name no) (do_not_autoplace no) (effects (font (size 1.27 1.27))))
  (property "Description" "" (at 203.2 165.1 0) (hide yes) (show_name no) (do_not_autoplace no) (effects (font (size 1.27 1.27))))

  (pin "1"))
 (symbol
  (lib_id "power:GND")
  (at 241.3 165.1 0)
  (unit 1)
  (body_style 1)
  (exclude_from_sim no)
  (in_bom no)
  (on_board no)
  (in_pos_files no)
  (dnp no)
  (property "Reference" "#PWR09" (at 241.3 160.02 0) (hide yes) (show_name no) (do_not_autoplace no) (effects (font (size 1.27 1.27))))
  (property "Value" "GND" (at 241.3 170.18 0) (show_name no) (do_not_autoplace no) (effects (font (size 1.27 1.27))))
  (property "Footprint" "" (at 241.3 165.1 0) (hide yes) (show_name no) (do_not_autoplace no) (effects (font (size 1.27 1.27))))
  (property "Datasheet" "~" (at 241.3 165.1 0) (hide yes) (show_name no) (do_not_autoplace no) (effects (font (size 1.27 1.27))))
  (property "Description" "" (at 241.3 165.1 0) (hide yes) (show_name no) (do_not_autoplace no) (effects (font (size 1.27 1.27))))

  (pin "1"))
 (symbol
  (lib_id "power:+3V3")
  (at 241.3 63.5 0)
  (unit 1)
  (body_style 1)
  (exclude_from_sim no)
  (in_bom no)
  (on_board no)
  (in_pos_files no)
  (dnp no)
  (property "Reference" "#PWR10" (at 241.3 58.42 0) (hide yes) (show_name no) (do_not_autoplace no) (effects (font (size 1.27 1.27))))
  (property "Value" "+3V3" (at 241.3 68.58 0) (show_name no) (do_not_autoplace no) (effects (font (size 1.27 1.27))))
  (property "Footprint" "" (at 241.3 63.5 0) (hide yes) (show_name no) (do_not_autoplace no) (effects (font (size 1.27 1.27))))
  (property "Datasheet" "~" (at 241.3 63.5 0) (hide yes) (show_name no) (do_not_autoplace no) (effects (font (size 1.27 1.27))))
  (property "Description" "" (at 241.3 63.5 0) (hide yes) (show_name no) (do_not_autoplace no) (effects (font (size 1.27 1.27))))

  (pin "1"))
 (symbol
  (lib_id "power:PWR_FLAG")
  (at 88.9 86.36 0)
  (unit 1)
  (body_style 1)
  (exclude_from_sim no)
  (in_bom no)
  (on_board no)
  (in_pos_files no)
  (dnp no)
  (property "Reference" "#FLG01" (at 88.9 81.28 0) (hide yes) (show_name no) (do_not_autoplace no) (effects (font (size 1.27 1.27))))
  (property "Value" "PWR_FLAG" (at 88.9 91.44 0) (show_name no) (do_not_autoplace no) (effects (font (size 1.27 1.27))))
  (property "Footprint" "" (at 88.9 86.36 0) (hide yes) (show_name no) (do_not_autoplace no) (effects (font (size 1.27 1.27))))
  (property "Datasheet" "~" (at 88.9 86.36 0) (hide yes) (show_name no) (do_not_autoplace no) (effects (font (size 1.27 1.27))))
  (property "Description" "" (at 88.9 86.36 0) (hide yes) (show_name no) (do_not_autoplace no) (effects (font (size 1.27 1.27))))

  (pin "1"))
 (symbol
  (lib_id "power:PWR_FLAG")
  (at 165.1 99.06 0)
  (unit 1)
  (body_style 1)
  (exclude_from_sim no)
  (in_bom no)
  (on_board no)
  (in_pos_files no)
  (dnp no)
  (property "Reference" "#FLG02" (at 165.1 93.98 0) (hide yes) (show_name no) (do_not_autoplace no) (effects (font (size 1.27 1.27))))
  (property "Value" "PWR_FLAG" (at 165.1 104.14 0) (show_name no) (do_not_autoplace no) (effects (font (size 1.27 1.27))))
  (property "Footprint" "" (at 165.1 99.06 0) (hide yes) (show_name no) (do_not_autoplace no) (effects (font (size 1.27 1.27))))
  (property "Datasheet" "~" (at 165.1 99.06 0) (hide yes) (show_name no) (do_not_autoplace no) (effects (font (size 1.27 1.27))))
  (property "Description" "" (at 165.1 99.06 0) (hide yes) (show_name no) (do_not_autoplace no) (effects (font (size 1.27 1.27))))

  (pin "1"))
 (symbol
  (lib_id "power:PWR_FLAG")
  (at 63.5 165.1 0)
  (unit 1)
  (body_style 1)
  (exclude_from_sim no)
  (in_bom no)
  (on_board no)
  (in_pos_files no)
  (dnp no)
  (property "Reference" "#FLG03" (at 63.5 160.02 0) (hide yes) (show_name no) (do_not_autoplace no) (effects (font (size 1.27 1.27))))
  (property "Value" "PWR_FLAG" (at 63.5 170.18 0) (show_name no) (do_not_autoplace no) (effects (font (size 1.27 1.27))))
  (property "Footprint" "" (at 63.5 165.1 0) (hide yes) (show_name no) (do_not_autoplace no) (effects (font (size 1.27 1.27))))
  (property "Datasheet" "~" (at 63.5 165.1 0) (hide yes) (show_name no) (do_not_autoplace no) (effects (font (size 1.27 1.27))))
  (property "Description" "" (at 63.5 165.1 0) (hide yes) (show_name no) (do_not_autoplace no) (effects (font (size 1.27 1.27))))

  (pin "1"))
 (embedded_fonts no))
